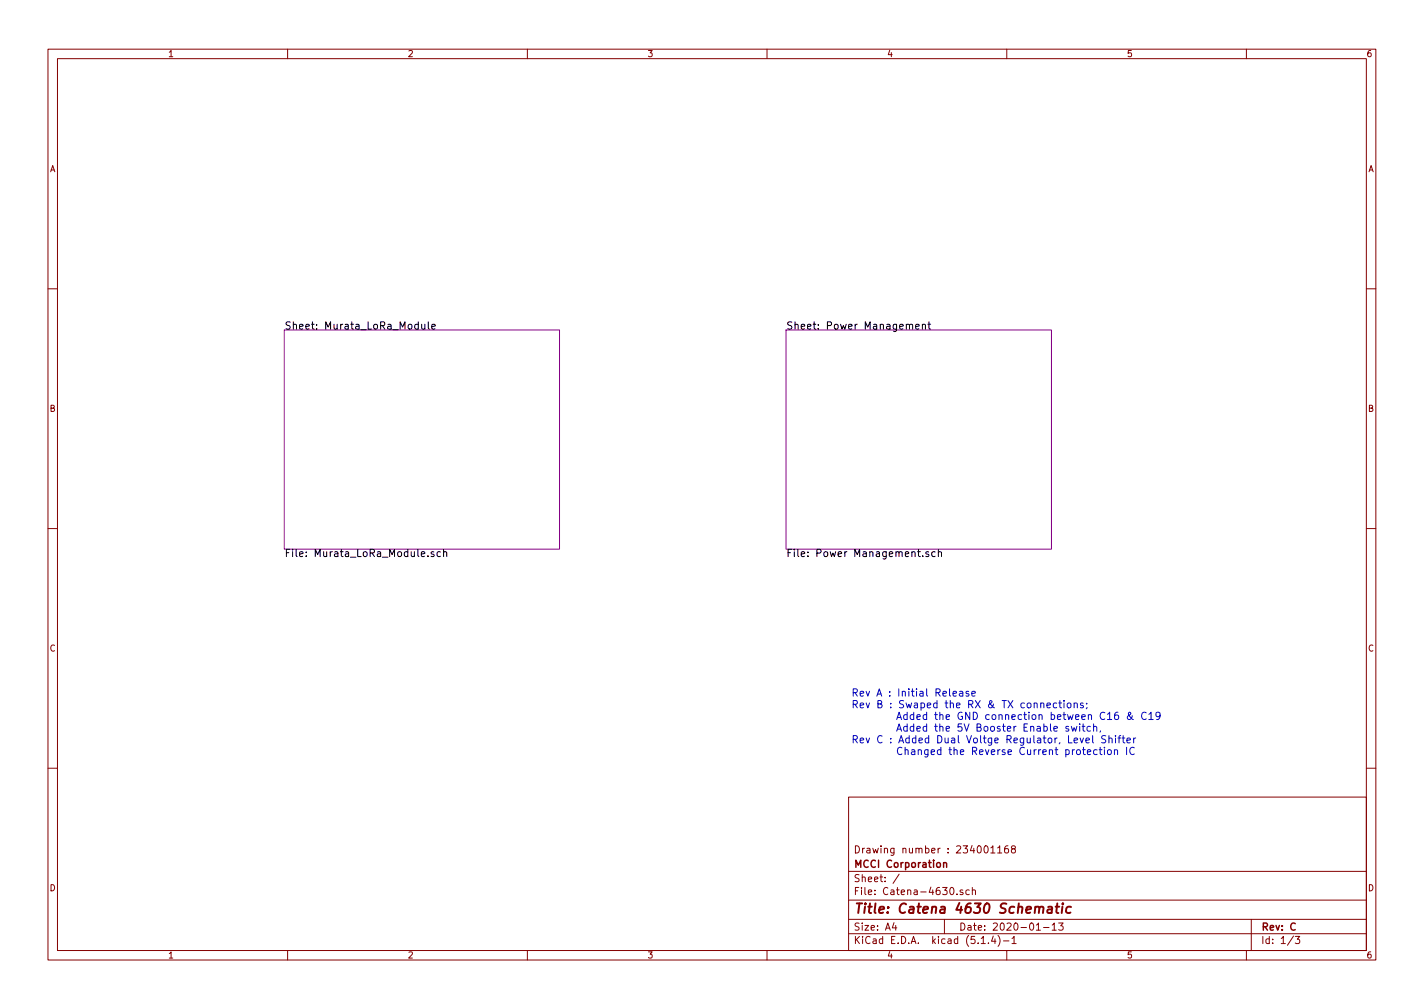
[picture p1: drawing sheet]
<svg xmlns="http://www.w3.org/2000/svg" width="297mm" height="210mm" viewBox="0 0 297 210" stroke-linecap="round" stroke-linejoin="round" font-family="sans-serif">
<g fill="none" stroke="#840000" stroke-width=".21">
<path d="M10 10.3h277v189.9h-277zM12 12.2h273v186.1h-273zM60 10.3v1.9M110 10.3v1.9M160 10.3v1.9M210 10.3v1.9M260 10.3v1.9M10 60.2h2M285 60.2h2M10 110.3h2M285 110.3h2M10 160.2h2"/>
<path d="M177 166.3h108v32h-108zM206.7 176.9l.4-.5v1.5M206.7 177.9h.8M208.1 176.9l.4-.5v1.5M208.1 177.9h.9M210.3 176.4h-.3l-.4 .4-.1 .8 .3 .3 .5-.1 .1-.5-.1-.2-.5-.1-.3 .3M211.3 177.1l-.3-.3 .3-.4 .5 .2-.1 .4a.52 .52 0 0 0-.6 .2 .52 .52 0 0 0 0 .6l.4 .1 .3-.1v-.4l-.3-.3M285 160.2h2M60 198.3v1.9M110 198.3v1.9M160 198.3v1.9M177 194.8h108"/>
<path d="M177 191.8h108M177 187.8h108M177 181.8h108M186.5 192.5l-.4 1h1M186.8 193v1M187.6 182.3l-1.3 2M197 191.8v3M199.6 186.5v.1M200.8 185.7l-.3-.1-.2 .2v.2l.5 .2v.3h-.5M202.2 185.7l-.4-.1-.3 .3v.6l.3 .1 .4-.1M202.8 185.7l.2-.1 .4 .1 .1 .9M202.8 185.1v1.5"/>
<path d="M204.7 196.8h.8M206.2 196.7v.1M207.2 195.2l-.4 1.1h.9M207.5 195.8v1M208.2 195.1a1.71 1.71 0 0 1 0 2.3M209.3 196.3h1.2M210 198.3v1.9M211.1 195.8l.4-.5v1.5M211.1 196.8h.9M216.2 194h.8M217.7 193.5h1.1M219.5 193l.4-.5v1.5"/>
<path d="M219.5 194h.8M220.8 192.5h1l-.5 .6 .4 .1v.7l-.2 .1-.7-.1M260 198.3v1.9M261 191.8v6.5M269.8 195.2l-1.2 2M270.2 195.3h.9l-.5 .6 .4 .1v.7l-.2 .1-.6-.1"/>
</g>
<path d="M216.8 189.4a.47 .47 0 0 1 .4-.3 .47 .47 0 0 1 .5 .3l-.1 1M218.6 189.2h.8v1.2M219.5 189.6l-.7 .1a.4 .4 0 0 0-.3 .3 .4 .4 0 0 0 .2 .4l.7-.1M220.2 189.1h.8M220.5 188.4l-.2 1.8 .1 .1 .4 .1M221.6 189.1l-.1 1.3M221.7 188.4l-.1 .1 .1 .1v-.2v.2M223.4 189.2h-.7l-.3 .3v.6l.3 .3 .6-.1" fill="none" stroke="#840000" stroke-width=".41"/>
<path d="M196.8 179.9v1M196.8 180.1l.2-.2 .4 .1 .1 .9" fill="none" stroke="#840000" stroke-width=".3"/>
<path d="M59.3 68.8h57.4v45.7h-57.4zM164 68.8h55.3v45.7h-55.3z" fill="none" stroke="#840084" stroke-width=".21"/>
<g fill="none" stroke="#000" stroke-width=".21">
<path d="M88 67.6v.8a.37 .37 0 0 0 .3 .3 .37 .37 0 0 0 .3-.2M88.6 67.6v1.1M89.3 67.1v1.3l.3 .3M90.1 68.1l.7-.1-.1-.3-.4-.1-.2 .2v.8h.6M191 68.1l.7-.1v-.3l-.5-.1-.2 .2 .1 .8h.6M192.4 67.8l.2-.2 .4 .1v1M192.4 67.6v1.1M193.5 67.6h.6M193.8 67.1v1.3l.3 .3M90.5 115.2l-.4-.1-.2 .2 .1 .2 .5 .2v.3h-.6M91.9 115.2l-.5-.1-.2 .3 .1 .6h.6M92.5 115.2l.3-.1 .3 .1 .1 .9"/>
<path d="M92.5 114.6v1.5M192.5 115.9v.2M193.7 115.2l-.4-.1-.2 .2 .1 .2 .5 .2v.3h-.6M195.1 115.2l-.5-.1-.2 .3 .1 .6h.6M195.7 115.2l.3-.1 .3 .1 .1 .9M195.7 114.6v1.5"/>
</g>
<g fill="none" stroke="#0000c2" stroke-width=".21">
<path d="M198.8 144.7l.7-.2v-.2l-.5-.1-.2 .2 .1 .7h.6M200.2 144.3h.6v.9M200.8 144.5l-.5 .1a.3 .3 0 0 0-.2 .3 .3 .3 0 0 0 .2 .3l.5-.1M202.1 144.3l-.4-.1-.2 .2v.2l.6 .2v.3h-.6M202.7 144.7l.8-.2-.1-.2-.5-.1-.2 .2 .1 .7h.6M217.8 151.6l.4-.1 .3 .3-.2 .6h-.5M218.4 147.1l.7-.1-.1-.3-.4-.1-.2 .2 .1 .8h.5M219.1 151v1.3l.2 .2M219.8 152l.8-.1-.1-.3-.4-.1-.3 .2 .1 .7h.6M220.4 146.7l-.4-.1-.3 .3 .1 .7h.6M220.9 146.6h.5M221.1 146.1v1.3l.3 .2"/>
<path d="M221.9 146.1v.1M221.9 146.6v1M222.7 146.8l.2-.2 .4 .2 .1 .5-.1 .3h-.4l-.2-.1zM222.9 151.6l-.4-.1-.2 .2 .1 .2 .5 .2v.3h-.6M223.5 151.5l.3 1 .3-.7 .3 .7 .2-1M224.1 146.8l.2-.2 .3 .1 .1 .9M224.1 146.6v1M224.1 156.4l-.4 .3M224.6 156.5l.3-.1 .4 .1 .1 .6-.2 .2-.3 .1-.3-.2zM225.2 151v.1M225.2 151.5v1M225.7 151.5h.6"/>
<path d="M225.8 156.4h.6M225.9 146.7l-.3-.1-.2 .2v.3l.5 .1v.4h-.5M225.9 151v1.3l.4 .2M226 155.9v1.3l.4 .2M226.5 154.5l.8-.2-.1-.3-.5-.1-.2 .2 .1 .8h.6M226.7 146.7v.1M226.7 147.6l-.1 .2M226.8 156.9l.7-.2v-.2l-.5-.1-.2 .2 .1 .7h.6M227.5 151.6l-.5-.1-.3 .3 .2 .6h.6M227.9 153.4v1.3l.2 .3M228.1 151.6l.2-.1 .4 .1 .1 .9M228.1 151v1.5"/>
<path d="M228.9 156.5l-.5-.1-.3 .3 .2 .6h.6M229.3 156.4h.6M229.5 155.9v1.3l.4 .2M229.6 152.4l-.2 .3M230.4 155.9v.1M230.4 156.4v1M230.5 148.7a.7 .7 0 0 0-1 .6 .7 .7 0 0 0 .9 .7l.1-.1M230.7 153.5l-.6-.1-.2 .2v.4l.6 .3 .2 .4-.3 .3-.6-.1M231 149l.5-.4v1.5M231 150.1h.9M231.1 156.5l.2-.1 .4 .1 .1 .6-.1 .2-.4 .1-.2-.2zM231.3 154.1l.2-.2 .4 .1 .1 1"/>
<path d="M231.3 153.4v1.6M232.5 156.5l.2-.1 .3 .1 .1 .9M232.5 156.4v1M232.7 153.4v.2M232.7 153.9v1.1M233.2 148.6h-.4l-.3 .3a1.02 1.02 0 0 0 .1 1.1h.6l.1-.6-.3-.3-.4 .1-.1 .2M233.2 153.9h.6M233.8 153.4l-.4 .2v1.4M234.1 153.9h.5M234.3 153.4v1.3l.3 .3M235 155.9v1.5M235.1 154.5l.7-.2-.1-.3-.4-.1-.2 .2 .1 .8h.5"/>
<path d="M236.2 149.3l-.3 .6a.42 .42 0 0 1-.6 .1 .42 .42 0 0 1 0-.7l.5-.3v-.4h-.3v.5l.7 .9 .2 .1M236.5 153.9v1.1M236.6 156a.7 .7 0 0 0-1 .6 .7 .7 0 0 0 .9 .7l.1-.1M236.9 153.9l-.4 .3M239.1 148.7a.7 .7 0 0 0-1 .6 .7 .7 0 0 0 .9 .7l.1-.1M239.6 149l.5-.4v1.5M239.6 150.1h.9M242 149.2l-.3 .3-.5-.1-.1-.2 .1-.6h.5l.2 .1a1.06 1.06 0 0 1-.3 1.4h-.4"/>
</g>
<text font-size="2.8" fill="#840000" x="178" y="190.5">Title: Catena 4630 Schematic</text>
<g font-size="2.1">
<text x="59.3" y="68.7">Sheet: Murata_LoRa_Module</text>
<text x="164" y="68.7">Sheet: Power Management</text>
<text x="59.3" y="116.2">File: Murata_LoRa_Module.sch</text>
<text x="164" y="116.2">File: Power Management.sch</text>
</g>
<g font-size="2.1" fill="#0000c2">
<text x="177.5" y="145.3">Rev A : Initial Release</text>
<text x="177.5" y="147.7">Rev B : Swaped the RX &amp; TX connections;</text>
<text x="177.5" y="155">Rev C : Added Dual Voltge Regulator, Level Shifter</text>
<text x="182.3" y="150.2">Added the GND connection between C16 &amp; C19</text>
<text x="182.3" y="152.6">Added the 5V Booster Enable switch,</text>
<text x="182.3" y="157.5">Changed the Reverse Current protection IC</text>
</g>
<g font-size="2.1" fill="#840000">
<text x="178" y="178">Drawing number : 234001168</text>
<text x="178" y="184">Sheet: /</text>
<text x="178" y="181">MCCI Corporation</text>
<text x="178" y="186.7">File: Catena-4630.sch</text>
<text x="178" y="196.9">KiCad E.D.A. kicad (5.1.4)-1</text>
<text x="178" y="194.1">Size: A4</text>
<text x="200" y="194.1">Date: 2020-01-13</text>
<text x="263" y="194.1">Rev: C</text>
<text x="263" y="196.9">Id: 1/3</text>
</g>
<g font-size="1.8" fill="#840000">
<text x="35" y="11.9">1</text>
<text x="85" y="11.9">2</text>
<text x="135" y="11.9">3</text>
<text x="185" y="11.9">4</text>
<text x="235" y="11.9">5</text>
<text x="285" y="11.9">6</text>
<text x="10.4" y="35.9">A</text>
<text x="285.4" y="35.9">A</text>
<text x="10.4" y="85.9">B</text>
<text x="285.4" y="85.9">B</text>
<text x="10.4" y="135.9">C</text>
<text x="285.4" y="135.9">C</text>
<text x="10.4" y="185.9">D</text>
<text x="285.4" y="185.9">D</text>
<text x="35" y="199.9">1</text>
<text x="85" y="199.9">2</text>
<text x="135" y="199.9">3</text>
<text x="185" y="199.9">4</text>
<text x="235" y="199.9">5</text>
<text x="285" y="199.9">6</text>
</g>
</svg>
